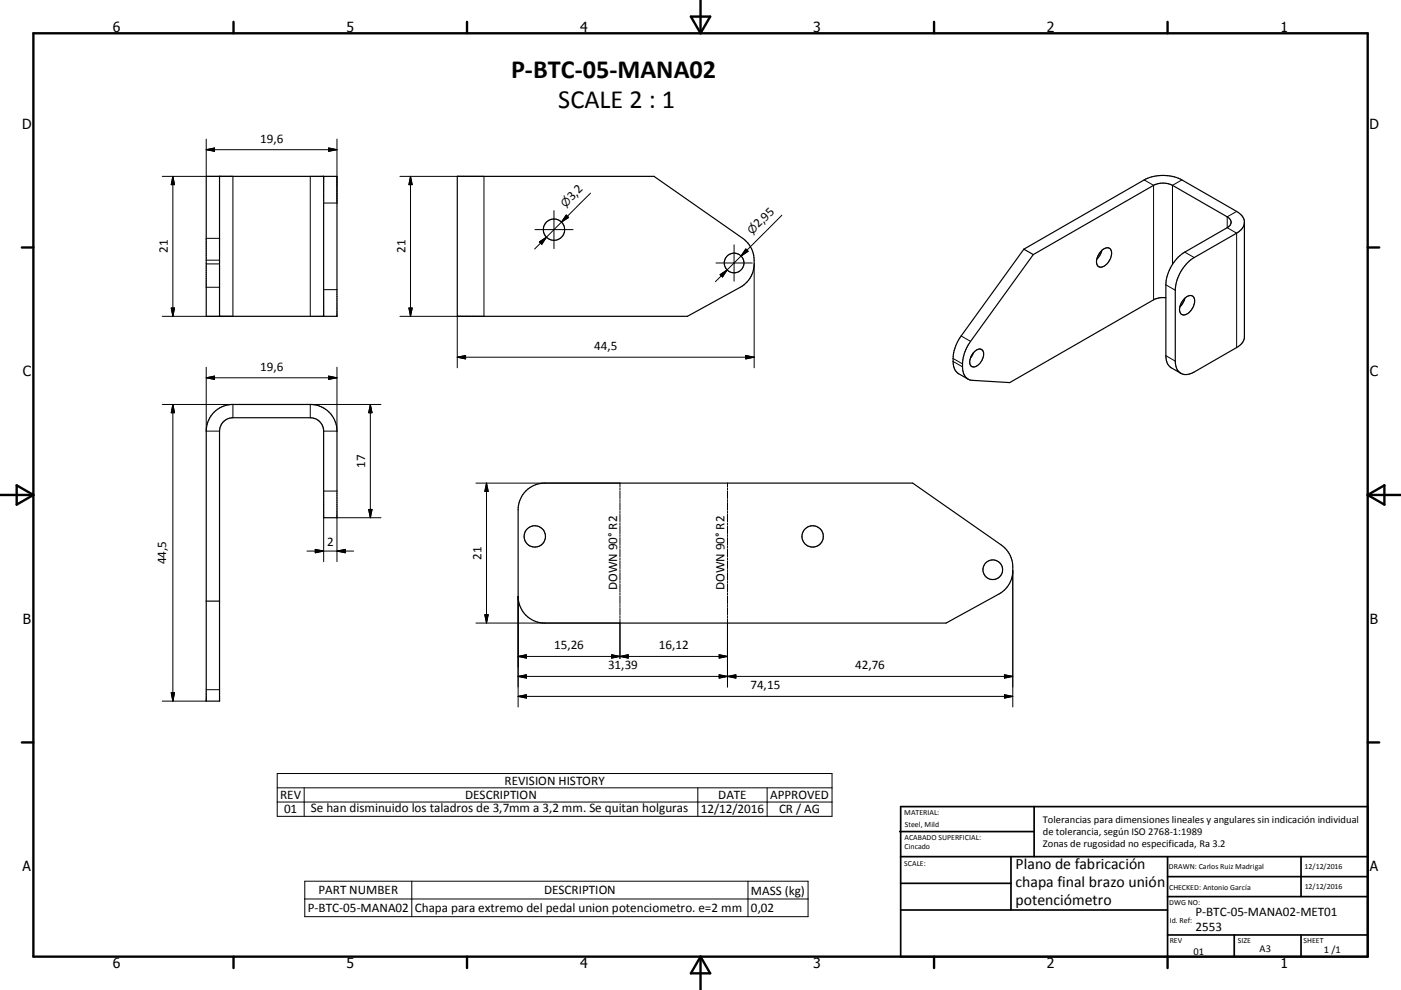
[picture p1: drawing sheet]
<svg xmlns="http://www.w3.org/2000/svg" width="420mm" height="297mm" viewBox="0 0 420 297" stroke-linecap="round" stroke-linejoin="round" font-family="sans-serif">
<g fill="none" stroke="#000" stroke-width=".36">
<path d="M61.8 52.9h39.2v42h-39.2zM65.8 52.9v42M97 52.9v42M137.1 52.9h59l26.6 18.6a9 9 0 0 1-.8 14.7l-15.8 8.7h-69zM307 74.8l-18.8 26a10.7 10.7 0 0 0-1.8 10.3l.7 .8 3.1 1.8M307 74.8l2.8 1.6M309.8 76.4l-18.8 26a10.6 10.6 0 0 0-1.7 10.4l.7 .8 1.1 .5 11.6 .7 43.2-24.9a6.2 6.2 0 0 1 3.6-.6M309.8 76.4l36.1-20.8a6.4 6.4 0 0 1 5.6 0l16.4 9.5a1.71 1.71 0 0 1 1.2 1.6 1.71 1.71 0 0 1-1.2 1.6l-12.7 7.3a12.4 12.4 0 0 0-5.7 9.8v21.3a4 4 0 0 0 1.7 3.7l2.8 1.6M330.3 75.1l-.5 1.4-1 1.2M330.5 74.9a1.59 1.59 0 0 1 2.2-.4 1.59 1.59 0 0 1 .5 2.2 3.9 3.9 0 0 1-3.5 3.4 2.15 2.15 0 0 1-.6-3.1zM373.1 66.7a3.9 3.9 0 0 0-2.3-3.3l-16.5-9.4a12.5 12.5 0 0 0-11.3 0l-36 20.8M373.1 66.7a4 4 0 0 1-2.3 3.3l-12.8 7.3a12.4 12.4 0 0 0-5.6 9.8v21.2a4.2 4.2 0 0 0 1.6 3.7"/>
<path d="M373.1 66.7v34.3a3.9 3.9 0 0 1-2.3 3.3l-12.8 7.3a4.1 4.1 0 0 1-4 .4M354 91.3l.2 .2M354.2 91.5l-.5 .6M354.8 89.8a2.04 2.04 0 0 1 3-.7 4.1 4.1 0 0 1-3.2 5.4 2.13 2.13 0 0 1-.6-3.2zM355.2 89.5l-1 2M291.8 105.8l-.8 1.5M292.2 105.4a1.5 1.5 0 0 1 2.1-.5 1.5 1.5 0 0 1 .5 2 3.4 3.4 0 0 1-3.4 3.1 2.32 2.32 0 0 1-.2-3.3zM64.2 123.7a7.9 7.9 0 0 1 5.6-2.4h23.2a8 8 0 0 1 8 8v26h-4v-26a4 4 0 0 0-4-4h-23.2a4.1 4.1 0 0 0-4 4v81h-4v-81a8 8 0 0 1 2.4-5.6zM157.7 147.3a7.9 7.9 0 0 1 5.6-2.4h110.3l26.6 18.6a9.1 9.1 0 0 1-.1 14.4l-16.5 9h-120.3a8 8 0 0 1-8-8v-26a8 8 0 0 1 2.4-5.6zM61.8 180.3h4"/>
<circle cx="166.1" cy="68.9" r="3.2"/>
<circle cx="220.1" cy="78.9" r="2.96"/>
<circle cx="160.3" cy="160.9" r="3.2"/>
<circle cx="243.7" cy="160.9" r="3.2"/>
<circle cx="297.6" cy="170.9" r="2.95"/>
</g>
<g fill="none" stroke="#000" stroke-width=".3">
<path d="M48.6 52.9h21.2v42h-21.2M51.8 52.9l.5 2.5h-1zM51.8 52.9v42M61.8 44.9l2.5-.5v1zM61.8 41.7v11.2M61.8 44.9h39.2M93 52.9v42M98.5 44.4l2.5 .5-2.5 .5zM101 41.7v19.2h-4M119.9 52.9h25.2v42h-25.2M123.1 52.9v42M123.1 52.9l.5 2.5h-1z"/>
<path d="M177.1 57.9l-8.8 8.7M343 54l2.9 1.6v34.3M354.3 54l-2.8 1.6v23.7M61.8 78.1h4M61.8 71.5h4M61.8 79.2h4M160.4 68.9h11.4M161.7 72.6l2.1-1.4-1.4 2.1zM163.8 71.2l-3.5 3.5M166.1 63.2v11.4M168.3 66.6l-4.5 4.6M169.8 64.5l.7 .7-2.2 1.4z"/>
<path d="M214.7 78.9h10.8M220.1 73.5v10.9M223.6 74.7l.7 .7-2.1 1.4zM226.1 79.2v31.1M234.4 64.6l-16.4 16.4M355.2 75.6l2.8 1.7M370.8 63.4l-2.9 1.7v3.2l2.9 1.7v34.3M51.3 92.4h1l-.5 2.5zM61.8 86.2h4M97 86.9h4M122.6 92.4h1l-.5 2.5zM137.1 94.9v15.4"/>
<path d="M215.9 82.4l2.1-1.4-1.4 2.1zM218 81l-3.5 3.5M349.5 85.4l2.9 1.7M61.8 110.2v19.1h4M61.8 113.3h39.2M61.8 113.3l2.5-.5v1zM98.5 112.8l2.5 .5-2.5 .5zM101 110.2v19.1h-4M137.1 107.2h89M137.1 107.2l2.5-.5v1zM223.6 106.7l2.5 .5-2.5 .5zM285.8 107.5l2.8 1.7"/>
<path d="M285.8 108.4l2.8 1.7M288.2 100.8l2.8 1.6M349.5 106.7l2.9 1.6M48.6 121.3h21.2v4M51.8 121.3v89M51.8 121.3l.5 2.5h-1zM111 121.3l.5 2.5h-1zM111 121.3v34M114.2 121.3h-21.2v4M97 147.3h4M97 155.3v13.2M110.5 152.8h1l-.5 2.5z"/>
<path d="M114.2 155.3h-13.2v13.2M142.7 144.9h43.2v1.2M145.9 144.9v42M145.9 144.9l.5 2.5h-1zM185.9 146.4v.6M185.9 147.3v2.3M185.9 149.9v.6M185.9 150.8v2.3M185.9 153.4v.6M185.9 154.3v2.3M185.9 156.9v.6M185.9 157.8v2.3"/>
<path d="M218.1 144.9v1.2M218.1 146.4v.6M218.1 147.3v2.3M218.1 149.9v.6M218.1 150.8v2.3M218.1 153.4v.6M218.1 154.3v2.3M218.1 156.9v.6M218.1 157.8v2.3M92 165.3h14M94.5 164.8l2.5 .5-2.5 .5zM101 165.3l2.5-.5v1z"/>
<path d="M155.3 178.9v33.2M185.9 160.4v.6M185.9 161.3v2.3M185.9 163.9v.6M185.9 164.8v2.3M185.9 167.4v.6M185.9 168.3v2.3M185.9 170.9v.6M185.9 171.8v2.3M185.9 174.4v.6M185.9 175.3v2.3M185.9 177.9v.6"/>
<path d="M185.9 178.8v2.3M218.1 160.4v.6M218.1 161.3v2.3M218.1 163.9v.6M218.1 164.8v2.3M218.1 167.4v.6M218.1 168.3v2.3M218.1 170.9v.6M218.1 171.8v2.3M218.1 174.4v.6M218.1 175.3v2.3M218.1 177.9v.6"/>
<path d="M218.1 178.8v2.3M303.6 171.2v40.9M142.7 186.9h43.2M145.4 184.4h1l-.5 2.5zM155.3 196.9h62.8M155.3 196.9l2.5-.5v1zM183.4 196.4l5 1v-1l-5 1zM185.9 181.4v.6M185.9 182.3v2.3M185.9 184.9v.6M185.9 185.8v11.8M215.6 196.4l2.5 .5-2.5 .5z"/>
<path d="M218.1 181.4v.6M218.1 182.3v2.3M218.1 184.9v.6M218.1 185.8v20.3M48.6 210.3h13.2M51.3 207.8h1l-.5 2.5zM61.8 206.9h4M155.3 202.9l2.5-.5v1zM155.3 208.9l2.5-.5v1zM155.3 202.9h148.3M155.3 208.9h148.3M215.6 202.4l2.5 .5-2.5 .5z"/>
<path d="M218.1 202.9l2.5-.5v1zM301.1 208.4l2.5 .5-2.5 .5zM301.1 202.4l2.5 .5-2.5 .5zM83.1 232.1h166.3v12.8h-166.3zM83.1 236.4h166.3M91.2 236.4v8.5M209.2 236.4v8.5M230 236.4v8.5M83.1 240.6h166.3M91.4 264.4h150.9v10.6h-150.9zM91.4 269.7h150.9M123.5 264.4v10.6"/>
<path d="M224.3 264.4v10.6"/>
</g>
<g fill="none" stroke="#000" stroke-width=".71">
<path d="M10 10h400v277h-400zM70 6.6v3.4M140 6.6v3.4M207.1 5h5.8l-2.9 5zM210 0v10M280 6.6v3.4M350 6.6v3.4M6.6 74.2h3.4M410 74.2h3.5M0 148.5h10M5 145.6l5 2.9-5 2.9zM410 148.5h10.1"/>
<path d="M410 148.5l5.1-2.9v5.8zM6.6 222.7h3.4M410 222.7h3.5M70 287v3.4M140 287v3.4M210 287v10M210 287l2.9 5h-5.8zM280 287v3.4M350 287v3.4"/>
</g>
<g fill="none" stroke="#000" stroke-width=".51">
<path d="M269.7 249.5h40.3M270 242h140v45h-140zM270 257h140M303.1 257v16M310 242v15M350 257v30M390.1 257v12M270 265h33.1M270 273h80M350 269h60M350 263h60M350 280.5h60"/>
<path d="M370 280.5v6.5M390.1 280.5v6.5"/>
</g>
<g fill="#000" stroke="#000" stroke-width=".3">
<path d="M51.8 52.9l.5 2.5h-1zM61.8 44.9l2.5-.5v1zM98.5 44.4l2.5 .5-2.5 .5zM123.1 52.9l.5 2.5h-1zM161.7 72.6l2.1-1.4-1.4 2.1zM169.8 64.5l.7 .7-2.2 1.4zM223.6 74.7l.7 .7-2.1 1.4zM51.3 92.4h1l-.5 2.5zM122.6 92.4h1l-.5 2.5zM215.9 82.4l2.1-1.4-1.4 2.1zM61.8 113.3l2.5-.5v1zM98.5 112.8l2.5 .5-2.5 .5z"/>
<path d="M137.1 107.2l2.5-.5v1zM223.6 106.7l2.5 .5-2.5 .5zM51.8 121.3l.5 2.5h-1zM111 121.3l.5 2.5h-1zM110.5 152.8h1l-.5 2.5zM145.9 144.9l.5 2.5h-1zM94.5 164.8l2.5 .5-2.5 .5zM101 165.3l2.5-.5v1zM145.4 184.4h1l-.5 2.5zM155.3 196.9l2.5-.5v1zM183.4 196.4l2.5 .5-2.5 .5zM185.9 196.9l2.5-.5v1z"/>
<path d="M215.6 196.4l2.5 .5-2.5 .5zM51.3 207.8h1l-.5 2.5zM155.3 202.9l2.5-.5v1zM155.3 208.9l2.5-.5v1zM215.6 202.4l2.5 .5-2.5 .5zM218.1 202.9l2.5-.5v1zM301.1 208.4l2.5 .5-2.5 .5zM301.1 202.4l2.5 .5-2.5 .5z"/>
</g>
<g font-size="7.9">
<text x="153.2" y="23.5">P-BTC-05-MANA02</text>
<text x="167.4" y="32.5">SCALE 2 : 1</text>
</g>
<g font-size="4.7">
<text x="304.5" y="260.9">Plano de fabricación</text>
<text x="304.5" y="266.2">chapa final brazo unión</text>
<text x="304.5" y="271.6">potenciómetro</text>
</g>
<g font-size="4.2">
<text x="33.9" y="9.6">6</text>
<text x="103.9" y="9.6">5</text>
<text x="173.9" y="9.6">4</text>
<text x="243.8" y="9.6">3</text>
<text x="313.9" y="9.6">2</text>
<text x="383.9" y="9.6">1</text>
<text x="6.7" y="38.7">D</text>
<text x="410.5" y="38.7">D</text>
<text x="6.9" y="112.9">C</text>
<text x="410.7" y="112.9">C</text>
<text x="6.9" y="187.1">B</text>
<text x="410.7" y="187.1">B</text>
<text x="6.8" y="261.4">A</text>
<text x="410.7" y="261.4">A</text>
<text x="33.9" y="290.4">6</text>
<text x="103.9" y="290.4">5</text>
<text x="173.9" y="290.4">4</text>
<text x="243.8" y="290.4">3</text>
<text x="313.9" y="290.4">2</text>
<text x="383.9" y="290.4">1</text>
</g>
<g font-size="3.9">
<text x="78" y="42.8">19,6</text>
<text x="171.5" y="60.5" transform="rotate(-45 171.5 60.5)">3,2</text>
<text x="227.4" y="68.5" transform="rotate(-45 227.4 68.5)">2,95</text>
<text x="50.3" y="75.9" transform="rotate(-90 50.3 75.9)">21</text>
<text x="121.6" y="75.9" transform="rotate(-90 121.6 75.9)">21</text>
<text x="178.1" y="105.1">44,5</text>
<text x="78" y="111.3">19,6</text>
<text x="109.5" y="140.4" transform="rotate(-90 109.5 140.4)">17</text>
<text x="98" y="163.8">2</text>
<text x="144.4" y="167.9" transform="rotate(-90 144.4 167.9)">21</text>
<text x="49.8" y="169.3" transform="rotate(-90 49.8 169.3)">44,5</text>
<text x="185.1" y="177" transform="rotate(-90 185.1 177)">DOWN 90° R2</text>
<text x="217.3" y="177" transform="rotate(-90 217.3 177)">DOWN 90° R2</text>
<text x="166.1" y="194.8">15,26</text>
<text x="197.5" y="194.8">16,12</text>
<text x="182.3" y="200.8">31,39</text>
<text x="256.4" y="200.8">42,76</text>
<text x="225" y="206.8">74,15</text>
<text x="84" y="239.7">REV</text>
<text x="139.4" y="239.7">DESCRIPTION</text>
<text x="151.3" y="235.5">REVISION HISTORY</text>
<text x="215.3" y="239.7">DATE</text>
<text x="230.9" y="239.7">APPROVED</text>
<text x="85.2" y="244">01</text>
<text x="93.2" y="243.8">Se han disminuido los taladros de 3,7mm a 3,2 mm. Se quitan holguras</text>
<text x="210.1" y="243.9">12/12/2016</text>
<text x="233.6" y="243.9">CR / AG</text>
<text x="95.5" y="268.3">PART NUMBER</text>
<text x="163.2" y="268.3">DESCRIPTION</text>
<text x="225.1" y="268.4">MASS (kg)</text>
<text x="92.3" y="273.6">P-BTC-05-MANA02</text>
<text x="124.4" y="273.6">Chapa para extremo del pedal union potenciometro. e=2 mm</text>
<text x="225.1" y="273.6">0,02</text>
<text x="358.4" y="274.9">P-BTC-05-MANA02-MET01</text>
<text x="358.4" y="279.4">2553</text>
</g>
<g font-size="3.3">
<text x="169.5" y="62.5" transform="rotate(-45 169.5 62.5)">⌀</text>
<text x="225.5" y="70.5" transform="rotate(-45 225.5 70.5)">⌀</text>
</g>
<g font-size="3.1">
<text x="312.7" y="246.8">Tolerancias para dimensiones lineales y angulares sin indicación individual</text>
<text x="312.7" y="250.4">de tolerancia, según ISO 2768-1:1989</text>
<text x="312.7" y="254">Zonas de rugosidad no especificada, Ra 3.2</text>
<text x="357.8" y="286.5">01</text>
<text x="377.6" y="285.6">A3</text>
<text x="396.9" y="285.9">1 /1</text>
</g>
<g font-size="2.4">
<text x="271.1" y="244.4">MATERIAL:</text>
<text x="271.2" y="252">ACABADO SUPERFICIAL:</text>
<text x="271.3" y="248">Steel, Mild</text>
<text x="271.2" y="254.7">Cincado</text>
<text x="271.1" y="259.7">SCALE:</text>
<text x="350.4" y="260.8">DRAWN: Carlos Ruiz Madrigal</text>
<text x="391.1" y="260.6">12/12/2016</text>
<text x="350.5" y="267">CHECKED: Antonio García</text>
<text x="391.2" y="266.7">12/12/2016</text>
<text x="350.5" y="271.4">DWG NO:</text>
<text x="350.7" y="276.9">Id. Ref:</text>
<text x="350.7" y="282.8">REV</text>
<text x="371.1" y="282.9">SIZE</text>
<text x="390.8" y="283">SHEET</text>
</g>
</svg>
